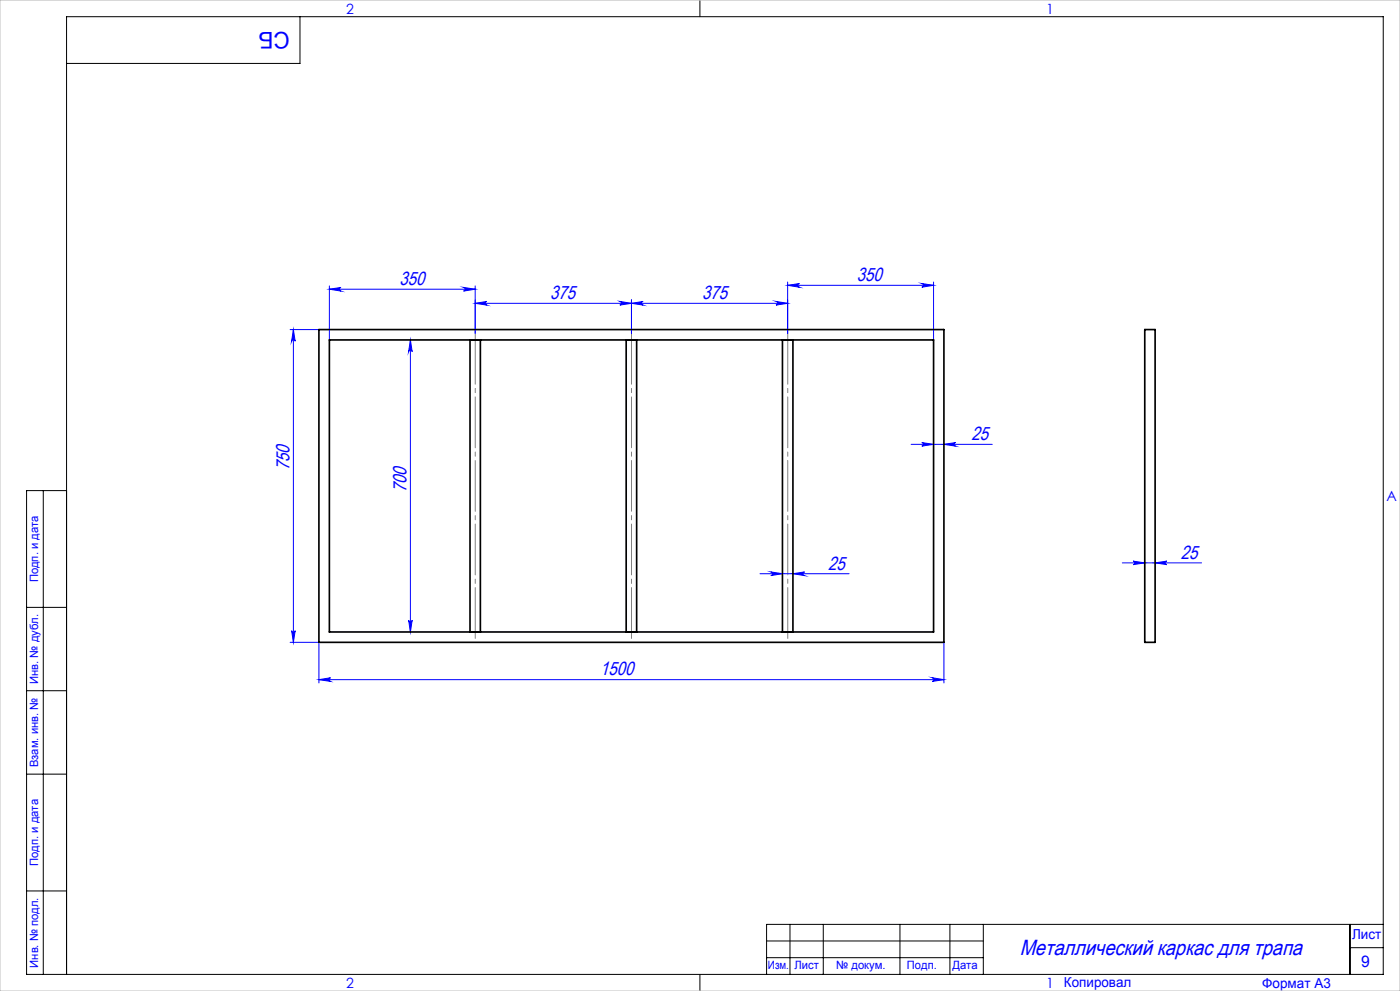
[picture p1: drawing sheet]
<svg xmlns="http://www.w3.org/2000/svg" width="420mm" height="297mm" viewBox="0 0 420 297" stroke-linecap="round" stroke-linejoin="round" font-family="sans-serif">
<g fill="none" stroke="#00f" stroke-width=".3">
<path d="M87 98.8h8.7M88 98.8l.5 3.5a.53 .53 0 0 0-.5-.5 .53 .53 0 0 0-.5 .5zM88 98.8v93.7M98.8 86.7l3.5-.6a.55 .55 0 0 0-.5 .6 .55 .55 0 0 0 .5 .5zM98.8 85.7v16.2M98.8 86.7h43.8M139.1 86.1l3.5 .6-3.5 .5a.55 .55 0 0 0 .5-.5 .55 .55 0 0 0-.5-.6zM142.6 90.9l3.4-.6a.55 .55 0 0 0-.5 .6 .55 .55 0 0 0 .5 .5zM142.6 90.9h93.7M142.6 85.7v14.2M185.9 90.3l3.5 .6-3.5 .5a.55 .55 0 0 0 .6-.5 .55 .55 0 0 0-.6-.6zM189.4 89.9v10"/>
<path d="M189.4 90.9l3.5-.6a.55 .55 0 0 0-.5 .6 .55 .55 0 0 0 .5 .5zM232.8 90.3l3.5 .6-3.5 .5a.55 .55 0 0 0 .5-.5 .55 .55 0 0 0-.5-.6zM236.3 85.5l3.5-.5a.55 .55 0 0 0-.5 .5 .55 .55 0 0 0 .5 .6zM236.3 84.5v15.4M236.3 85.5h43.8M276.5 85l3.6 .5-3.6 .6a.55 .55 0 0 0 .6-.6 .55 .55 0 0 0-.6-.5zM280.1 84.5v17.4M123.1 101.9l.5 3.5a.53 .53 0 0 0-.5-.5 .53 .53 0 0 0-.5 .5zM123.1 101.9v87.5M273.3 133.2h24.4M276.5 132.6l3.6 .6-3.6 .5a.53 .53 0 0 0 .6-.5 .53 .53 0 0 0-.6-.6zM283.2 133.2l3.5-.6a.53 .53 0 0 0-.5 .6 .53 .53 0 0 0 .5 .5z"/>
<path d="M228 171.9h26.7M231.2 171.4l3.5 .5-3.5 .6a.55 .55 0 0 0 .5-.5 .55 .55 0 0 0-.5-.6zM237.9 171.9l3.5-.5a.55 .55 0 0 0-.5 .6 .55 .55 0 0 0 .5 .5zM336.7 168.7h23.8M339.9 168.2l3.5 .5-3.5 .5a.53 .53 0 0 0 .5-.5 .53 .53 0 0 0-.5-.5zM346.5 168.7l3.6-.5a.53 .53 0 0 0-.6 .5 .53 .53 0 0 0 .6 .5zM87 192.5h8.7v12.2M87.5 189a.53 .53 0 0 0 .5 .5 .53 .53 0 0 0 .5-.5l-.5 3.5zM122.6 185.9a.53 .53 0 0 0 .5 .5 .53 .53 0 0 0 .5-.5l-.5 3.5zM283.2 192.5v12.2M95.7 203.7l3.5-.6a.55 .55 0 0 0-.5 .6 .55 .55 0 0 0 .5 .5zM95.7 203.7h187.5"/>
<path d="M279.7 203.1l3.5 .6-3.5 .5a.55 .55 0 0 0 .5-.5 .55 .55 0 0 0-.5-.6z"/>
</g>
<path d="M142.6 99.9v91.5M189.5 99.9v91.5M236.3 99.9v91.5" fill="none" stroke="#808080" stroke-width=".3" stroke-dasharray="15.2 1.3 1.3 1.3"/>
<g fill="none" stroke="#000" stroke-width=".3">
<path d="M90 5v14h-70M210 0v5M13 147v145M20 147h-12v145h407v-287h-395v287M8 182h12M8 207h12M8 232h12M8 267h12M237 277v15M247 277v15M270 277v15M285 277v15"/>
<path d="M295 277v15M405 277v15M415 277h-185v15M210 292v5M230 282h65M230 287h65M405 284h10"/>
</g>
<path d="M0 0h420v297h-420z" fill="none" stroke="#c0c0c0" stroke-width=".3"/>
<g fill="#00f">
<path d="M339.9 168.2l3.5 .5-3.5 .5a.53 .53 0 0 0 .5-.5 .53 .53 0 0 0-.5-.5zM346.5 168.7l3.6-.5a.53 .53 0 0 0-.6 .5 .53 .53 0 0 0 .6 .5z"/>
<path d="M142.6 90.9l3.4-.6a.55 .55 0 0 0-.5 .6 .55 .55 0 0 0 .5 .5zM185.9 90.3l3.5 .6-3.5 .5a.55 .55 0 0 0 .6-.5 .55 .55 0 0 0-.6-.6zM189.4 90.9l3.5-.6a.55 .55 0 0 0-.5 .6 .55 .55 0 0 0 .5 .5zM232.8 90.3l3.5 .6-3.5 .5a.55 .55 0 0 0 .5-.5 .55 .55 0 0 0-.5-.6zM236.3 85.5l3.5-.5a.55 .55 0 0 0-.5 .5 .55 .55 0 0 0 .5 .6zM276.5 85l3.6 .5-3.6 .6a.55 .55 0 0 0 .6-.6 .55 .55 0 0 0-.6-.5zM276.5 132.6l3.6 .6-3.6 .5a.53 .53 0 0 0 .6-.5 .53 .53 0 0 0-.6-.6zM283.2 133.2l3.5-.6a.53 .53 0 0 0-.5 .6 .53 .53 0 0 0 .5 .5zM231.2 171.4l3.5 .5-3.5 .6a.55 .55 0 0 0 .5-.5 .55 .55 0 0 0-.5-.6zM237.9 171.9l3.5-.5a.55 .55 0 0 0-.5 .6 .55 .55 0 0 0 .5 .5z"/>
<path d="M279.7 203.1l3.5 .6-3.5 .5a.55 .55 0 0 0 .5-.5 .55 .55 0 0 0-.5-.6zM95.7 203.7l3.5-.6a.55 .55 0 0 0-.5 .6 .55 .55 0 0 0 .5 .5zM139.1 86.1l3.5 .6-3.5 .5a.55 .55 0 0 0 .5-.5 .55 .55 0 0 0-.5-.6zM98.8 86.7l3.5-.6a.55 .55 0 0 0-.5 .6 .55 .55 0 0 0 .5 .5z"/>
<path d="M87.5 189a.53 .53 0 0 0 .5 .5 .53 .53 0 0 0 .5-.5l-.5 3.5zM88 98.8l.5 3.5a.53 .53 0 0 0-.5-.5 .53 .53 0 0 0-.5 .5zM122.6 185.9a.53 .53 0 0 0 .5 .5 .53 .53 0 0 0 .5-.5l-.5 3.5zM123.1 101.9l.5 3.5a.53 .53 0 0 0-.5-.5 .53 .53 0 0 0-.5 .5z"/>
</g>
<path d="M95.7 98.8h187.5v93.7h-187.5zM343.4 98.8h3.1v93.7h-3.1zM98.8 101.9h181.3v87.5h-181.3zM141 101.9v87.5M144.1 101.9v87.5M187.9 101.9v87.5M191 101.9v87.5M234.7 101.9v87.5M237.9 101.9v87.5" fill="none" stroke="#000" stroke-width=".5"/>
<text font-size="6.9" fill="#00f" x="86.9" y="9.4" transform="rotate(-180 86.9 9.4)">СБ</text>
<text font-size="6.6" fill="#00f" x="305.9" y="286.2">Металлический каркас для трапа</text>
<g font-size="5.7" fill="#00f">
<text x="119.8" y="85.4">350</text>
<text x="165.1" y="89.6">375</text>
<text x="210.6" y="89.6">375</text>
<text x="257" y="84.3">350</text>
<text x="291.4" y="131.9">25</text>
<text x="86.8" y="141" transform="rotate(-90 86.8 141)">750</text>
<text x="121.9" y="147.6" transform="rotate(-90 121.9 147.6)">700</text>
<text x="354.2" y="167.4">25</text>
<text x="248.5" y="170.7">25</text>
<text x="180" y="202.4">1500</text>
</g>
<text font-size="4.8" fill="#00f" x="408.3" y="289.7">9</text>
<g font-size="4.2" fill="#00f">
<text x="103.8" y="4.2">2</text>
<text x="313.8" y="4.2">1</text>
<text x="415.9" y="150.2">A</text>
<text x="103.8" y="296.2">2</text>
<text x="313.8" y="296.2">1</text>
</g>
<g font-size="4.1" fill="#00f">
<text x="405.6" y="281.5">Лист</text>
<text x="319.2" y="295.9">Копировал</text>
<text x="378.7" y="296">Формат А3</text>
</g>
<g font-size="3.4" fill="#00f">
<text x="11.4" y="174.5" transform="rotate(-90 11.4 174.5)">Подп. и дата</text>
<text x="11.4" y="205" transform="rotate(-90 11.4 205)">Инв. № дубл.</text>
<text x="11.4" y="229.9" transform="rotate(-90 11.4 229.9)">Взам. инв. №</text>
<text x="11.4" y="259.5" transform="rotate(-90 11.4 259.5)">Подп. и дата</text>
<text x="11.4" y="290" transform="rotate(-90 11.4 290)">Инв. № подл.</text>
<text x="230.4" y="290.4">Изм.</text>
<text x="238.3" y="290.4">Лист</text>
<text x="250.9" y="290.4">№ докум.</text>
<text x="272.1" y="290.4">Подп.</text>
<text x="285.7" y="290.5">Дата</text>
</g>
</svg>
